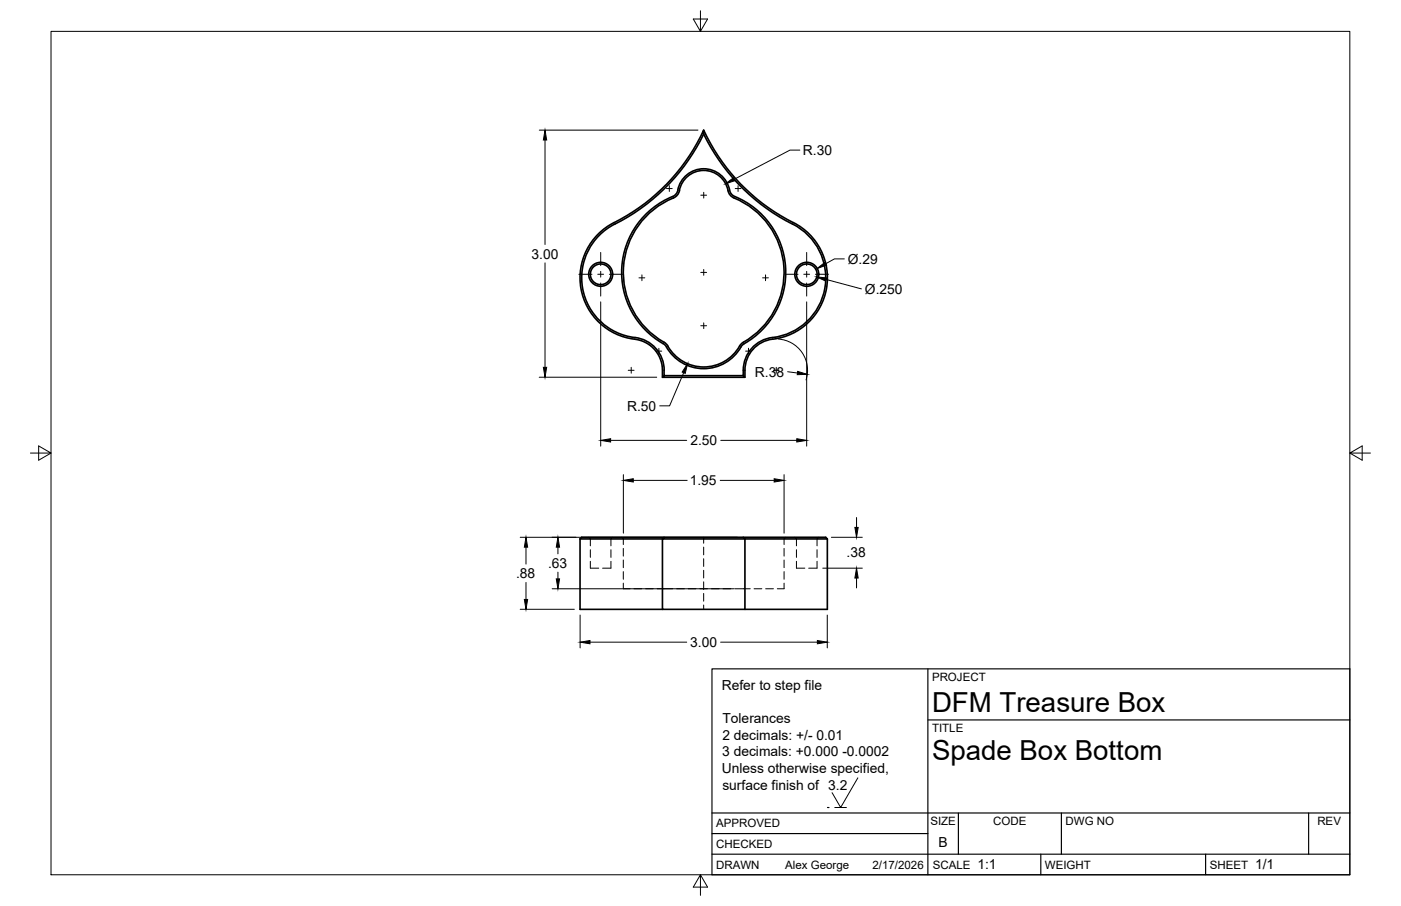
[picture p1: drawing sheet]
<svg xmlns="http://www.w3.org/2000/svg" width="432mm" height="279mm" viewBox="0 0 432 279" stroke-linecap="round" stroke-linejoin="round" font-family="sans-serif">
<!-- layer: Visible -->
<g fill="none" stroke="#000" stroke-width=".51">
<path d="M208.9 58.6a8.2 8.2 0 0 1 8.3-6.5 8.2 8.2 0 0 1 7.8 7.1l.3 .4a4.7 4.7 0 0 0 2.7 1.7 25.4 25.4 0 0 1 .8 45.1 13.4 13.4 0 0 1-23.8 0 25.4 25.4 0 0 1-13.4-23.6 25.4 25.4 0 0 1 15.7-22.2M208.9 58.6l-.7 1.4-.9 .6M216.9 41.3a61.3 61.3 0 0 1-28.7 28.5 18.6 18.6 0 0 0-8.3 20.5 18.6 18.6 0 0 0 17 14 10.2 10.2 0 0 1 7.8 9.9M216.9 41.3a61.4 61.4 0 0 0 28.7 28.5 18.6 18.6 0 0 1 8.3 20.5 18.6 18.6 0 0 1-17 14 10.4 10.4 0 0 0-7.8 11.5h-24.4v-1.6M216.9 41.3v-1.2a60.5 60.5 0 0 1-29 29.3 19.1 19.1 0 0 0-8.6 20.8 19.1 19.1 0 0 0 17.2 14.6 9.6 9.6 0 0 1 7.7 9.4v2.2M216.9 40.1a60.5 60.5 0 0 0 29 29.3 19.1 19.1 0 0 1 8.7 20.4 19.1 19.1 0 0 1-16.5 14.8M204.7 115.8l-.5 .6h25.4l-.5-.6M205.9 106.7l-.6-.7a24.9 24.9 0 0 1-13.1-23.4 24.9 24.9 0 0 1 15.8-21.8l1.1-1.1a9 9 0 0 1 3.3-5.7 7.7 7.7 0 0 1 12.1 5.3l.5 .9a5.6 5.6 0 0 0 2.8 1.6 24.9 24.9 0 0 1 .7 44.2 12.8 12.8 0 0 1-22.7 .7M238.1 104.6a9.7 9.7 0 0 0-8.5 9.6v2.2M178.8 166.2a2.76 2.76 0 0 1 2.6-.5h70.9a2.76 2.76 0 0 1 2.7 .5M178.8 166.2h25.4v21.7h25.4v-21.7h25.4M178.8 166.2v21.7h25.4"/>
<path d="M204.7 165.7l-.5 .5h25.4l-.5-.5M255 166.2v21.7h-25.4"/>
<circle cx="185.1" cy="84.6" r="3.7"/>
<circle cx="185.1" cy="84.6" r="3.2"/>
<circle cx="248.7" cy="84.6" r="3.7"/>
<circle cx="248.7" cy="84.6" r="3.2"/>
</g>
<!-- layer: Hidden -->
<g fill="none" stroke="#000" stroke-width=".31">
<path d="M181.4 165.7l.5 .5v2.1M181.9 173.1v2.1h2.6M181.9 169.5v2.4M188.3 173.1v2.1h-2.6M188.3 169.5v2.4M188.8 165.7l-.5 .5v2.1M191.6 165.7l.5 .5v1.7M192.1 179.8v1.8h2.1M192.1 169.1v2.4M192.1 172.7v2.4M192.1 176.3v2.3M216.9 165.7v1.8"/>
<path d="M216.9 168.7v2.4M216.9 172.3v2.4M216.9 175.9v2.3M216.9 179.4v2.4M241.7 179.8v1.8h-2.1M241.7 169.1v2.4M241.7 172.7v2.4M241.7 176.3v2.3M242.2 165.7l-.5 .5v1.7M245 165.7l.5 .5v2.1M245.5 173.1v2.1h2.6M245.5 169.5v2.4"/>
<path d="M251.8 173.1v2.1h-2.6M251.8 169.5v2.4M252.3 165.7l-.5 .5v2.1M195.4 181.6h2.4M199 181.6h2.4M202.5 181.6h4.8M208.6 181.6h2.3M212.1 181.6h2.4M215.7 181.6h2.4M216.9 183v2.4M216.9 186.6v1.3M219.3 181.6h2.4"/>
<path d="M222.8 181.6h2.4M226.4 181.6h4.8M232.4 181.6h2.4M236 181.6h2.4"/>
</g>
<!-- layer: Border -->
<path d="M15.7 9.7h400.3v260.1h-400.3zM215.9 3.3v6.4l-2.2-3.8h4.4l-2.2 3.8M9.4 139.7h6.3l-3.8-2.2v4.4l3.8-2.2M416 139.7l3.8 2.2v-4.4l-3.8 2.2h6.4M215.9 269.8l2.2 3.8h-4.4l2.2-3.8v6.3" fill="none" stroke="#000" stroke-width=".31"/>
<!-- layer: Titleblock -->
<path d="M219.4 206.3h196.6v63.5h-196.6zM286 206.3v63.5M286 222h130M219.4 257.1h66.6M219.4 250.7h196.6M295.4 250.7v12.7M327.1 250.7v12.7M403.3 250.7v12.7M219.4 263.4h196.6M320.8 263.4v6.4M371.6 263.4v6.4" fill="none" stroke="#000" stroke-width=".36"/>
<!-- layer: Smart Centers -->
<g fill="none" stroke="#000" stroke-width=".31">
<path d="M205.4 58.1h1.8M206.3 57.3v1.7M216.9 59.3v1.8M226.6 58.1h1.8M227.5 57.3v1.7M185.1 77.9v4M216 60.2h1.8M248.6 77.9v4M178.4 84.6h4.1M184.2 84.6h1.8M185.1 83.7v1.8M185.1 87.3v4"/>
<path d="M187.8 84.6h4.1M196.9 85.7h1.8M197.8 84.8v1.8M216 84h1.8M216.9 83.1v1.8M216.9 99.6v1.7M235 85.7h1.8M235.9 84.8v1.8M241.9 84.6h4.1M247.7 84.6h1.8M248.6 83.7v1.8M248.6 87.3v4"/>
<path d="M251.3 84.6h4.1M193.6 114.2h1.8M194.5 113.3v1.8M202.2 108.3h1.8M203.1 107.4v1.8M216 100.5h1.8M229.8 108.3h1.8M230.7 107.4v1.8M238.3 114.2h1.8M239.2 113.3v1.8"/>
</g>
<!-- layer: FD_Dimensions -->
<g fill="none" stroke="#000" stroke-width=".31">
<path d="M166.2 40.1h48.9M168 43.2v32.2M246.5 46.3h-3l-17.2 9M260.2 79.8h-3l-2.7 1.5M168 81.1v32.2M185.1 93.1v44.5M248.6 93.1v44.5M254.7 86.2l10.8 2.9M166.2 116.3h36.2M210.7 115l-4.3 10.2h-3.1M239.9 104.6a9.6 9.6 0 0 1 8.5 12.6M242.8 114.6l3 .4"/>
<path d="M188.2 135.8h23.4M222.1 135.8h23.5M192.1 146.4v18M195.2 148.1h16.6M222 148.1h16.6M241.7 146.4v18M264 159.6v3M160.3 165.7h67M162.1 168.7v5.3M162.1 179.6v5.3M172 168.7v2.1M172 176.4v2.1"/>
<path d="M253.6 175.2h12.2M256.2 165.7h9.6M264 178.3v3M160.3 187.9h16.7M170.2 181.6h56M178.8 189.7v10.1M181.8 198h29.9M222.1 198h29.8M255 189.7v10.1"/>
</g>
<g fill="#000" stroke="#000" stroke-width=".31">
<path d="M168 40.1l.5 3.1h-1zM223.6 56.7l2.5-1.9 .5 .9zM251.9 82.8l2.4-1.9 .5 .9zM251.7 85.4l3.1 .3-.3 1zM167.5 113.3h1l-.5 3zM211.9 112.1l-.7 3-1-.4zM245.9 114.5l2.9 .9-3.1 .1zM185.1 135.8l3.1-.5v1zM245.6 135.3l3 .5-3 .5zM192.1 148.1l3.1-.5v1.1zM238.6 147.6l3.1 .5-3.1 .6zM162.1 165.7l.5 3h-1z"/>
<path d="M171.4 178.5h1.1l-.5 3.1zM172 165.7l.5 3h-1.1zM264 175.2l.5 3.1h-1zM263.5 162.6h1l-.5 3.1zM161.6 184.9h1l-.5 3zM178.8 198l3-.5v1zM251.9 197.5l3.1 .5-3.1 .5z"/>
</g>
<!-- layer: Sketch1 -->
<path d="M255 249h.5" fill="none" stroke="#000" stroke-width=".36"/>
<path d="M264.4 239.9l-5.3 9.1-2.6-4.5M257.3 249h3.6" fill="none" stroke="#000" stroke-width=".31"/>
<g font-size="8.5">
<text x="287.3" y="219.5">DFM Treasure Box</text>
<text x="287.3" y="234.5">Spade Box Bottom</text>
</g>
<g font-size="4.3">
<text x="247.5" y="47.8">R.30</text>
<text x="163.9" y="79.7">3.00</text>
<text x="261.3" y="81.3">Ø.29</text>
<text x="266.6" y="90.6">Ø.250</text>
<text x="232.7" y="116.1">R.38</text>
<text x="193.3" y="126.7">R.50</text>
<text x="212.8" y="137.3">2.50</text>
<text x="212.6" y="149.6">1.95</text>
<text x="260.9" y="171.9">.38</text>
<text x="159.1" y="178.3">.88</text>
<text x="168.9" y="175.1">.63</text>
<text x="212.7" y="199.5">3.00</text>
<text x="222.4" y="212.9">Refer to step file</text>
<text x="222.7" y="223.1">Tolerances</text>
<text x="222.6" y="233.3">3 decimals: +0.000 -0.0002</text>
<text x="222.7" y="228.2">2 decimals: +/- 0.01</text>
<text x="222.4" y="238.4">Unless otherwise specified,</text>
<text x="222.7" y="243.5">surface finish of 3.2</text>
<text x="289.3" y="261.2">B</text>
<text x="301.2" y="268.1">1:1</text>
<text x="386.8" y="268.1">1/1</text>
</g>
<g font-size="3.5">
<text x="287.3" y="210.1">PROJECT</text>
<text x="287.3" y="225.8">TITLE</text>
<text x="220.7" y="255.2">APPROVED</text>
<text x="286.7" y="254.5">SIZE</text>
<text x="306.1" y="254.5">CODE</text>
<text x="328.4" y="254.5">DWG NO</text>
<text x="406" y="254.5">REV</text>
<text x="220.7" y="261.5">CHECKED</text>
<text x="220.7" y="267.9">DRAWN</text>
<text x="242" y="267.9">Alex George</text>
<text x="268.9" y="267.9">2/17/2026</text>
<text x="287.5" y="267.9">SCALE</text>
<text x="322.1" y="267.9">WEIGHT</text>
<text x="372.9" y="267.9">SHEET</text>
</g>
</svg>
